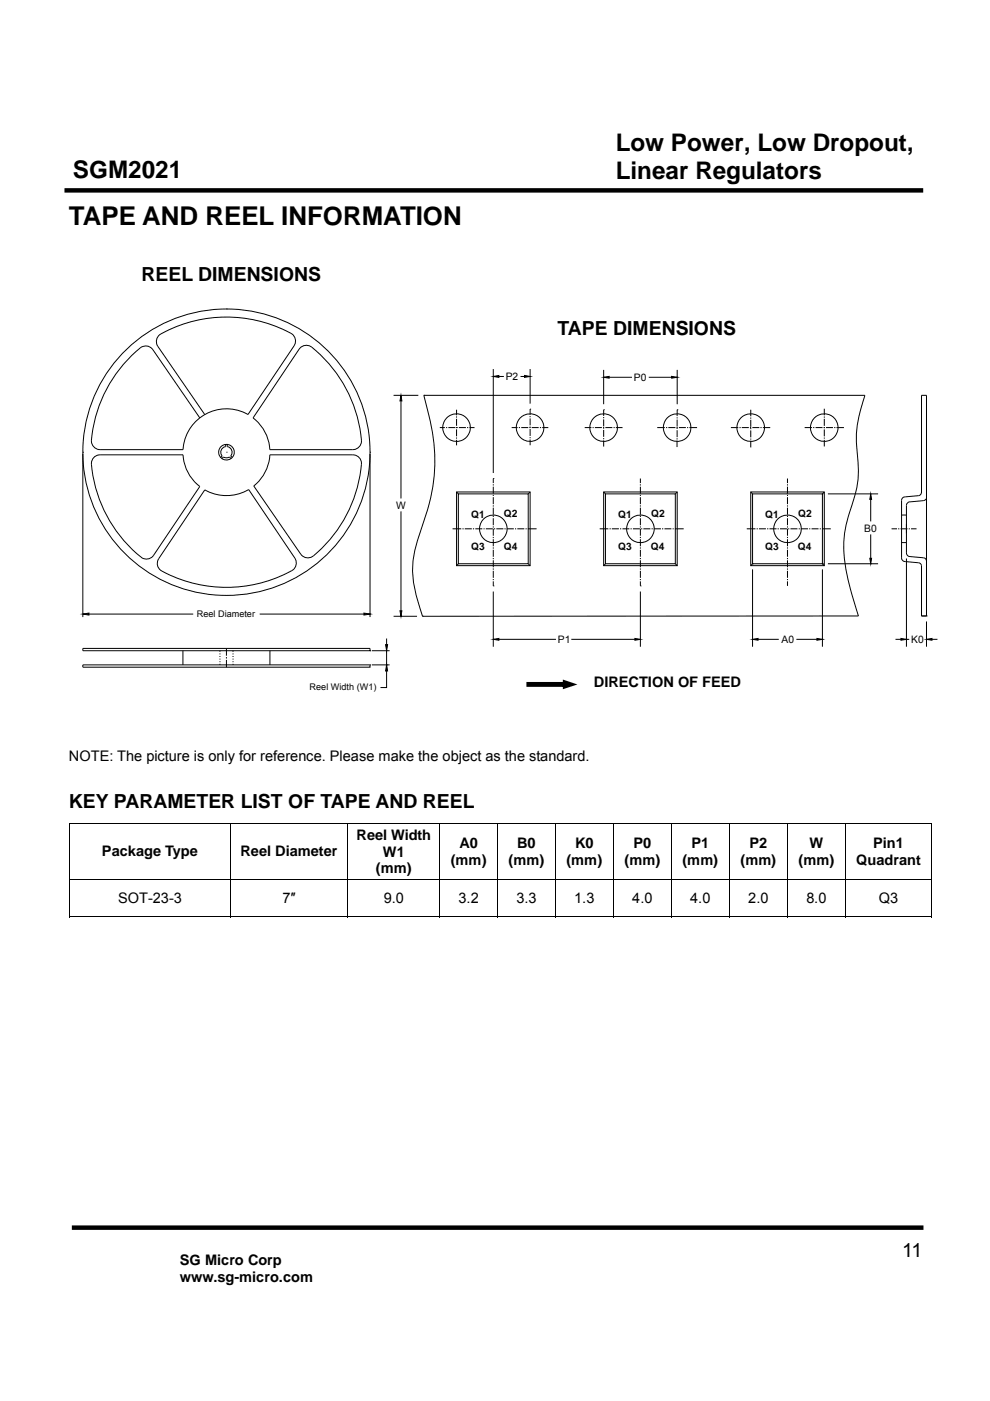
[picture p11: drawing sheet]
<svg xmlns="http://www.w3.org/2000/svg" width="210mm" height="297mm" viewBox="0 0 210 297" stroke-linecap="round" stroke-linejoin="round" font-family="sans-serif">
<path d="M13.7 40.4h182.1M15.2 260.3h180.7" fill="none" stroke="#000" stroke-width=".94" stroke-linecap="butt"/>
<path d="M35.7 264.1h38.4v11.8h-38.4z" fill="#fff"/>
<g fill="#000">
<path d="M14.8 174.5h.1v.2h-.1zM197.5 174.5h.2v.2h-.2zM197.5 194.3h.2v.2h-.2z"/>
<path d="M111.7 144.6h8.2v1h-8.2zM119.4 144.1l3.1 1-3.1 1z"/>
</g>
<g fill="none" stroke="#000" stroke-width=".21">
<path d="M48 65.5h.1M63.6 73.8a1.85 1.85 0 0 1 2.5-.2 28.5 28.5 0 0 1 10.6 20 1.86 1.86 0 0 1-1.9 1.7h-17.6a9.1 9.1 0 0 0-3.5-6.7zM104.6 79.8l1.2-.2v.4zM104.6 78.3v22M105.8 79.8h1.1M110.4 79.8h.9M111.3 79.6l1.1 .2-1.1 .2zM112.4 79.8h.1M112.4 78.3v7.3M128 78.4v7.3M128 80l1.2-.2v.4zM129.2 80h4.8"/>
<path d="M137.6 80h4.9M142.5 79.8l1.1 .2-1.1 .2zM143.6 78.4v7.3M143.6 80h.1M17.6 96.2v34.6M17.6 95.9h.1M20 96.9l1.2-.5h17.6a9.1 9.1 0 0 0 3.6 6.7l-9.8 14.6a1.81 1.81 0 0 1-2.7 .4 28.5 28.5 0 0 1-10.5-20l.1-.4zM43.4 87.9l-9.9-14.5a1.84 1.84 0 0 1 .6-2.6 28.8 28.8 0 0 1 27.9 0 1.86 1.86 0 0 1 .4 2.5l-9.8 14.6a9.2 9.2 0 0 0-13.8 7.4h-17.6a1.87 1.87 0 0 1-1.8-2 28.6 28.6 0 0 1 10.6-19.7 1.83 1.83 0 0 1 2.4 .5l10 14.5M47.1 97.2l.3-.3 .6 .2 .7-.2 .3 .3M47.9 94.2v.5a1.2 1.2 0 0 0-.8 2l-.3 .3M48 95.9h.1M48.2 94.2v.5a1.2 1.2 0 0 1 .7 2l.4 .3"/>
<path d="M57.2 96.4h17.6a1.82 1.82 0 0 1 1.9 2 28.4 28.4 0 0 1-10.4 19.6 1.83 1.83 0 0 1-2.5-.5l-10-14.5a9.1 9.1 0 0 0 3.4-6.6zM78.5 96.2v34.6M78.5 95.9h.1M83.5 83.8h5.2M85 83.8l.2 1.2h-.4zM85 85v20.7M89.9 83.8h.1M89.9 83.8h93.6a26.3 26.3 0 0 0-1.5 14.1 20.2 20.2 0 0 1-1.3 9.3 25.6 25.6 0 0 0-.5 17.2l1.9 6.2-92.5 .1M89.9 83.8a47.4 47.4 0 0 1 2.3 15 42.7 42.7 0 0 1-3.1 13.9 20.8 20.8 0 0 0-.4 15l.9 3M93.3 90.7h1.1M94.6 90.7h.2M95.1 90.7h1.5"/>
<path d="M96.8 90.7h.3M96.8 86.9v1.2M96.8 88.3v.2M96.8 88.8v1.5M96.8 90.5v.3M96.8 91v1.5M96.8 92.8v.2M96.8 93.3v1.1M97.3 90.7h1.5M99.1 90.7h.2M99.6 90.7h1M108.5 90.7h1.3"/>
<path d="M110 90.7h.3M110.6 90.7h1.4M112.3 90.7h.2M112.4 86.7h.1M112.4 86.7v1.3M112.4 88.2v.3M112.4 88.7v1.5M112.4 90.4v.3M112.4 91v1.4M112.4 92.7v.2M112.4 93.2v1.2M112.8 90.7h1.5"/>
<path d="M114.5 90.7h.3M115 90.7h1.3M124 90.7h1.4M125.7 90.7h.2M126.2 90.7h1.5M127.9 90.7h.2M128 86.9h.1M128 86.9v1.3M128 88.4v.3M128 88.9v1.5M128 90.7v.2M128 91.1v1.5"/>
<path d="M128 92.9v.2M128 93.4v1.3M128.4 90.7h1.5M130.1 90.7h.3M130.6 90.7h1.4M139.4 90.7h1.6M141.3 90.7h.2M141.8 90.7h1.5M143.5 90.7h.2M143.6 93.4v1.4M143.6 88.5v.2M143.6 89v1.4"/>
<path d="M143.6 90.7v.3M143.6 91.2v1.5M143.6 92.9v.3M143.6 86.9h.1M143.6 86.9v1.3M144 90.7h1.5M145.7 90.7h.3M146.2 90.7h1.6M155 90.7h1.6M156.8 90.7h.3M157.3 90.7h1.5M159.1 90.7h.2"/>
<path d="M159.2 86.9v1.4M159.2 88.5v.3M159.2 89v1.5M159.2 90.7v.3M159.2 91.2v1.5M159.2 93v.2M159.2 93.5v1.4M159.6 90.7h1.5M161.3 90.7h.2M161.8 90.7h1.6M170.7 90.7h1.5M172.5 90.7h.2"/>
<path d="M173 90.7h1.5M174.7 90.7h.2M174.8 86.7v1.4M174.8 88.3v.3M174.8 88.8v1.5M174.8 90.5v.3M174.8 91v1.5M174.8 92.8v.2M174.8 93.3v1.4M175.2 90.7h1.5M176.9 90.7h.3M177.4 90.7h1.6"/>
<path d="M43.4 103.9a9.3 9.3 0 0 0 9.3-.1l9.8 14.5a1.87 1.87 0 0 1-.6 2.7 28.8 28.8 0 0 1-27.8-.1 1.81 1.81 0 0 1-.4-2.5zM85 108.4v21.1M96 112.1h1.8M96.8 104.3l.4 .4M96.8 104.3h15.6v15.6h-15.6zM97.2 104.7h14.8v14.8h-14.8zM97.2 119.5l-.4 .4M98.1 112.1h.2M98.6 112.1h1.5M100.3 112.1h.3M100.8 112.1h1.5M102.6 112.1h.2"/>
<path d="M103 112.1h1.5M104.6 101.5h.1M104.6 101.5v.9M104.6 102.7v.2M104.6 103.2v1.5M104.6 104.9v.3M104.6 105.4v1.5M104.6 107.1v.3M104.6 107.6v1.5M104.6 109.4v.2M104.6 109.9v1.5M104.6 111.6v.2"/>
<path d="M104.6 112.1v1.5M104.6 113.8v.3M104.6 114.3v1.5M104.6 116.1v.2M104.6 116.6v1.4M104.6 118.3v.3M104.6 118.8v1.5M104.8 112.1h.2M105.3 112.1h1.5M107 112.1h.3M107.5 112.1h1.5M109.2 112.1h.3"/>
<path d="M109.7 112.1h1.5M111.5 112.1h.2M112 112.1h1.8M112 119.5l.4 .4M112.4 104.3l-.4 .4M127.2 112.1h1.8M128 104.3h15.6v15.6h-15.6zM128 104.3l.4 .4M128.4 104.7h14.8v14.8h-14.8zM128.4 119.5l-.4 .4M129.3 112.1h.2M129.8 112.1h1.5"/>
<path d="M131.5 112.1h.3M132 112.1h1.5M133.7 112.1h.3M134.2 112.1h1.5M135.8 101.5v.9M135.8 102.7v.2M135.8 103.2v1.5M135.8 104.9v.3M135.8 105.4v1.5M135.8 107.1v.3M135.8 107.6v1.5M135.8 109.4v.2"/>
<path d="M135.8 109.9v1.5M135.8 111.6v.2M135.8 112.1v1.5M135.8 113.8v.3M135.8 114.3v1.5M135.8 116.1v.2M135.8 116.6v1.4M135.8 118.3v.3M135.8 118.8v1.5M136 112.1h.2M136.5 112.1h1.4M138.2 112.1h.3"/>
<path d="M138.7 112.1h1.5M140.4 112.1h.3M140.9 112.1h1.5M142.7 112.1h.2M143.2 112.1h1.8M143.2 119.5l.4 .4M143.6 104.3l-.4 .4M158.4 112.1h1.8M159.2 104.3l.4 .4M159.2 104.3h15.6v15.6h-15.6zM159.6 119.5l-.4 .4M159.6 104.7h14.8v14.8h-14.8z"/>
<path d="M159.6 119.5h.1M160.5 112.1h.2M161 112.1h1.5M162.7 112.1h.3M163.2 112.1h1.5M164.9 112.1h.3M165.4 112.1h1.5M167 101.5v.9M167 102.7v.2M167 103.2v1.5M167 104.9v.3M167 105.4v1.5"/>
<path d="M167 107.1v.3M167 107.6v1.5M167 109.4v.2M167 109.9v1.5M167 111.6v.2M167 112.1v1.5M167 113.8v.3M167 114.3v1.5M167 116.1v.2M167 116.6v1.4M167 118.3v.3M167 118.8v1.5"/>
<path d="M167.2 112.1h.2M167.7 112.1h1.4M169.4 112.1h.3M169.9 112.1h1.5M171.6 112.1h.3M172.1 112.1h1.5M173.9 112.1h.2M174.3 112.1h1.9M174.4 119.5l.4 .4M174.4 119.5h.1M174.4 104.7h.1M174.8 104.3l-.4 .4"/>
<path d="M175.6 104.7h10.6M175.6 119.5h10.6M184.5 118.4h.4l-.2 1.1zM184.7 119.5h.1M184.7 105.9v4.7M184.7 113.3v5.1M184.7 104.7l.2 1.2h-.4zM189.1 112.1h1.2M190.5 112.1h.3M191 112.1h1.5M191.2 109.2h1.1M191.2 115h1.1"/>
<path d="M192.3 117.2l.1 .5 .3 .2 3.3 .4 .4 .2 .1 .4M192.3 118.4v18.7M192.3 117.2h.1M192.7 112.1h.3M193.2 112.1h1.2M195.5 104.3l-.2 .5-.4 .3-3.1 .3-.5 .4-.1 12.5a.76 .76 0 0 0 .8 .8l2.9 .2 .5 .5 .1 10.8h1M195.5 104.5v-20.7h1v46.8M196.5 105.7l-.3 .3-.4 .2-2.8 .2a.77 .77 0 0 0-.7 .8v10M17.6 130.2l1.3-.2v.4zM17.6 137.5h60.9v.5h-60.9zM18.9 130.2h22.1M38.8 138v3"/>
<path d="M46.7 138v.2M46.7 138.5v.2M46.7 139.1v.2M46.7 139.6v.2M48 137.5v1.5M48 139.3v.3M48 139.9v1.6M49.4 138v.2M49.4 138.5v.2M49.4 139.1v.2M49.4 139.6v.2M55.1 130.2h22.1"/>
<path d="M57.3 138v3M77.2 130l1.3 .2-1.3 .2zM78.5 138h.1M78.5 130.2h.1M78.9 138h3.7M81.8 136.7h.4l-.2 1.3zM82 135.4v1.3M82 138v3M83.5 130.7h5M84.8 129.5h.4l-.2 1.2zM85 130.7h.1M89.6 130.7h.1"/>
<path d="M104.6 125.4v11.7M104.6 135.6l1.2-.2v.3zM104.6 124.2h.1M104.6 135.6h.1M104.6 120.5v.3M104.6 121v1.5M104.6 122.8v.2M104.6 123.3v.9M105.8 135.6h12.1M121.2 135.6h13.5M134.7 135.4l1.1 .2-1.1 .1zM135.8 125.4v11.7"/>
<path d="M135.8 124.2h.1M135.8 120.5v.3M135.8 121v1.5M135.8 122.8v.2M135.8 123.3v.9M159.6 135.6l1.2-.2v.3zM159.6 120.7v16.4M160.8 135.6h4.4M167 120.5v.3M167 121v1.5M167 122.8v.2M167 123.3v.9"/>
<path d="M168.9 135.6h4.4M173.3 135.4l1.1 .2-1.1 .1zM174.4 135.6h.1M174.4 120.7v16.4M189.9 135.6h1.2M191.1 135.4l1.2 .2-1.2 .1zM192.8 135.6h-.5M196.4 135.6h.1M196.5 130.6h.1M196.5 131.8v5.3M196.5 135.6l1.2-.2v.3zM197.7 135.6h1.1"/>
<path d="M17.6 141h60.9v.5h-60.9zM46.7 140.2v.2M46.7 140.7v.3M49.4 140.2v.2M49.4 140.7v.3M78.5 141h.1M78.9 141h3.7M82 142.3v3.5h-1.3M82 141l.2 1.3h-.4zM82 141h.1M14.8 174.6h182.9M14.8 174.7v11.7"/>
<path d="M48.8 174.7v11.7M73.8 174.7v11.7M93.3 174.7v11.7M105.5 174.7v11.7M117.8 174.7v11.7M130.1 174.7v11.7M142.4 174.7v11.7M154.7 174.7v11.7M167 174.7v11.7M179.3 174.7v11.7M197.6 174.7v11.7M14.8 186.5h182.9"/>
<path d="M14.8 194.4h33.9M14.8 186.5v8M48.8 186.5v8M48.9 194.4h24.8M73.8 186.5v8M73.9 194.4h19.3M93.3 186.5v8M93.4 194.4h12.1M105.5 186.5v8M105.6 194.4h12.1M117.8 186.5v8M117.9 194.4h12.1"/>
<path d="M130.1 186.5v8M130.2 194.4h12.1M142.4 186.5v8M142.5 194.4h12.1M154.7 186.5v8M154.8 194.4h12.1M167 186.5v8M167.1 194.4h12.2M179.3 186.5v8M179.4 194.4h18.1M197.6 186.5v8"/>
<circle cx="48" cy="95.9" r="1.66"/>
<circle cx="48.1" cy="95.9" r="30.4"/>
<circle cx="96.8" cy="90.7" r="2.93"/>
<circle cx="112.4" cy="90.7" r="2.93"/>
<circle cx="128" cy="90.7" r="2.93"/>
<circle cx="143.6" cy="90.7" r="2.93"/>
<circle cx="159.2" cy="90.7" r="2.93"/>
<circle cx="174.8" cy="90.7" r="2.93"/>
<circle cx="104.6" cy="112.1" r="2.92"/>
<circle cx="135.8" cy="112.1" r="2.92"/>
<circle cx="167" cy="112.1" r="2.92"/>
</g>
<g fill="#000">
<path d="M104.6 79.8l1.2-.2v.4zM111.3 79.6l1.1 .2-1.1 .2zM128 80l1.2-.2v.4zM142.5 79.8l1.1 .2-1.1 .2zM85 83.8l.2 1.2h-.4zM184.7 104.7l.2 1.2h-.4zM184.5 118.4h.4l-.2 1.1zM17.6 130.2l1.3-.2v.4zM77.2 130l1.3 .2-1.3 .2zM81.8 136.7h.4l-.2 1.3zM84.8 129.5h.4l-.2 1.2zM104.6 135.6l1.2-.2v.3z"/>
<path d="M134.7 135.4l1.1 .2-1.1 .1zM159.6 135.6l1.2-.2v.3zM173.3 135.4l1.1 .2-1.1 .1zM191.1 135.4l1.2 .2-1.2 .1zM196.5 135.6l1.2-.2v.3zM82 141l.2 1.3h-.4z"/>
</g>
<text font-size="5.5" x="14.6" y="47.7">TAPE AND REEL INFORMATION</text>
<g font-size="5.1">
<text x="130.6" y="32">Low Power, Low Dropout,</text>
<text x="15.5" y="37.8">SGM2021</text>
<text x="130.6" y="37.9">Linear Regulators</text>
</g>
<g font-size="4.1">
<text x="30" y="59.5">REEL DIMENSIONS</text>
<text x="118.2" y="71">TAPE DIMENSIONS</text>
<text x="14.6" y="171.3">KEY PARAMETER LIST OF TAPE AND REEL</text>
<text x="191.3" y="266.5">11</text>
</g>
<g font-size="3.1">
<text x="126" y="145.7">DIRECTION OF FEED</text>
<text x="14.6" y="161.4">NOTE: The picture is only for reference. Please make the object as the standard.</text>
<text x="75.6" y="178.1">Reel Width</text>
<text x="97.5" y="179.8">A0</text>
<text x="109.7" y="179.8">B0</text>
<text x="122" y="179.8">K0</text>
<text x="134.4" y="179.8">P0</text>
<text x="146.6" y="179.8">P1</text>
<text x="159" y="179.8">P2</text>
<text x="171.7" y="179.8">W</text>
<text x="185.2" y="179.8">Pin1</text>
<text x="21.6" y="181.6">Package Type</text>
<text x="51" y="181.6">Reel Diameter</text>
<text x="79.7" y="185.1">(mm)</text>
<text x="81.2" y="181.6">W1</text>
<text x="95.6" y="183.4">(mm)</text>
<text x="107.9" y="183.4">(mm)</text>
<text x="120.2" y="183.4">(mm)</text>
<text x="132.5" y="183.4">(mm)</text>
<text x="144.8" y="183.4">(mm)</text>
<text x="157.1" y="183.4">(mm)</text>
<text x="169.4" y="183.4">(mm)</text>
<text x="181.6" y="183.4">Quadrant</text>
<text x="25" y="191.5">SOT-23-3</text>
<text x="59.9" y="191.5">7″</text>
<text x="81.4" y="191.5">9.0</text>
<text x="97.3" y="191.5">3.2</text>
<text x="109.5" y="191.5">3.3</text>
<text x="121.8" y="191.5">1.3</text>
<text x="134.1" y="191.5">4.0</text>
<text x="146.4" y="191.5">4.0</text>
<text x="158.7" y="191.5">2.0</text>
<text x="171" y="191.5">8.0</text>
<text x="186.4" y="191.5">Q3</text>
<text x="38.2" y="268.1">SG Micro Corp</text>
<text x="38.2" y="271.8">www.sg-micro.com</text>
</g>
<g font-size="2.2">
<text x="107.3" y="80.6">P2</text>
<text x="134.5" y="80.8">P0</text>
<text x="84" y="107.8">W</text>
<text x="99.9" y="109.8">Q1</text>
<text x="106.9" y="109.6">Q2</text>
<text x="131.1" y="109.8">Q1</text>
<text x="138.1" y="109.6">Q2</text>
<text x="162.3" y="109.8">Q1</text>
<text x="169.3" y="109.6">Q2</text>
<text x="183.3" y="112.7">B0</text>
<text x="99.9" y="116.6">Q3</text>
<text x="106.8" y="116.7">Q4</text>
<text x="131.1" y="116.6">Q3</text>
<text x="138" y="116.7">Q4</text>
<text x="162.3" y="116.6">Q3</text>
<text x="169.2" y="116.7">Q4</text>
<text x="118.3" y="136.3">P1</text>
<text x="165.8" y="136.3">A0</text>
<text x="193.3" y="136.3">K0</text>
</g>
<g font-size="1.9">
<text x="41.8" y="130.9">Reel Diameter</text>
<text x="65.7" y="146.3">Reel Width (W1)</text>
</g>
</svg>
